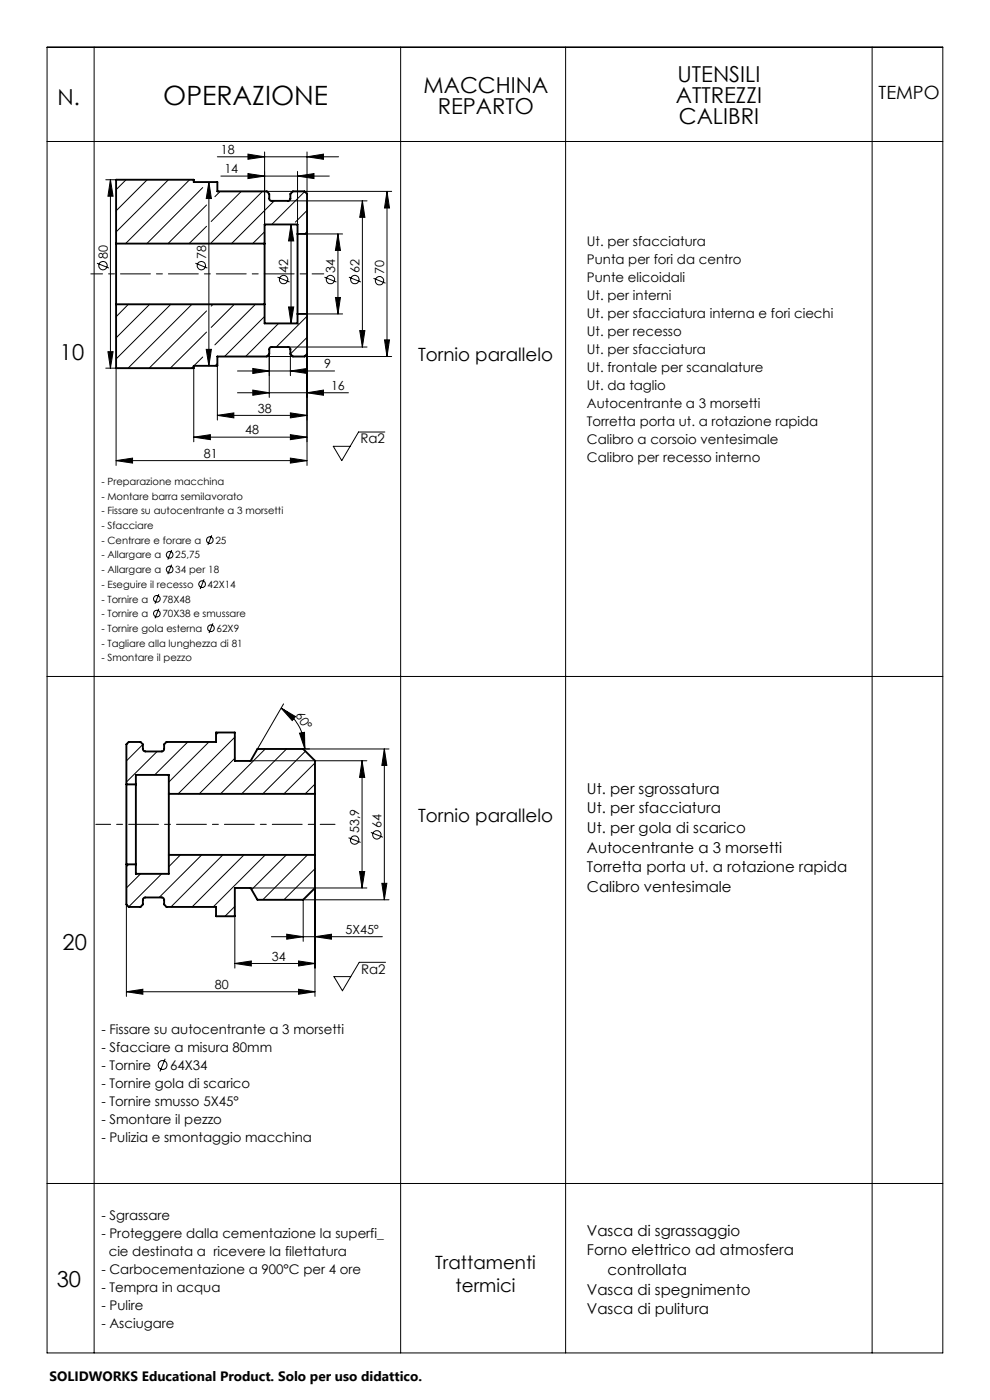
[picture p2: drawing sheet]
<svg xmlns="http://www.w3.org/2000/svg" width="210mm" height="297mm" viewBox="0 0 210 297" stroke-linecap="round" stroke-linejoin="round" font-family="sans-serif">
<g fill="none" stroke="#000" stroke-width=".21">
<path d="M10 10h190v277h-190zM20 10v277M85 10v277M120 10v277M185 10v277M10 30h190M22.4 38.1h2.2M23.4 38.1l.6 3.5h-1.1zM23.4 38.1v40M26.7 38.1l-2.1 2.1M31.2 38.1l-6.6 6.6M35.7 38.1l-11.1 11.1"/>
<path d="M40.2 38.1l-13.6 13.6M43 39.8l-11.8 11.9M44.3 38.6l.5 3.5h-1.1zM44.3 38.6v39M46.1 33.3h25.7M46.8 37.4h23.1M52.6 32.7l3.5 .6-3.5 .5zM52.6 36.8l3.5 .6-3.5 .5zM56.1 32.2v15.4M63.1 37.4l3.5-.6v1.1zM63.1 36.4v11.2M65.1 33.3l3.5-.6v1.1z"/>
<path d="M65.1 32.2v8.9M20.6 55.8l2.5 1.1M41.5 55.8l2.5 1.1M43.8 43.5l-8.2 8.2M43.8 48l-3.7 3.7M46.7 40.6l-1.1 1.1M51.2 40.6l-6.4 6.4M55.7 40.6l-10.9 10.9M56.1 49.2l-2.5 2.5M56.6 40.6h26.5M58.2 42.6l-9.1 9.1M58.9 58.8l2.5 1"/>
<path d="M61.1 42.6h16.8M61.7 47.6l.6 3.5h-1.1zM61.7 47.6v21M64.6 40.6l-7 7M65.1 49.1l-.5 .5M65.1 44.7l-2.4 2.4M65.1 49.6h7.6M68.8 58.8l2.6 1M71.7 49.6l.5 3.5h-1zM71.7 49.6v17M74 58.8l2.6 1M76.9 42.6l.5 3.5h-1.1z"/>
<path d="M76.9 42.6v31M79.2 59.1l2.6 1M82.1 40.6l.5 3.5h-1zM82.1 40.6v35M22.4 78.1h2.2v20.6M22.9 74.6h1.1l-.6 3.5zM27.2 64.6l-2.6 2.6M31.7 64.6l-7.1 7.1M36.2 64.6l-11.6 11.6M40.7 64.6l-13.5 13.5M41.1 77.6l-.5 .5M41.1 78.1v15.6"/>
<path d="M43 75.7l-1.9 1.9M43.7 74.1h1.1l-.5 3.5zM43.8 66l-12.2 12.1M43.8 70.4l-7.7 7.7M45.2 64.6l-.4 .3M46.1 77.1l-.5 .5M46.1 77.6v11.5M49.7 64.6l-4.9 4.9M50.4 78.7h20.6M53.6 78.2l3.5 .5-3.5 .5zM54.2 64.6l-8.6 8.6M56.1 67.1l-8.5 8.5"/>
<path d="M56.6 75.6l.5-.5v9.2M56.6 75.6h26.5M59.1 68.6l-7 7M61.1 73.6h16.8M61.2 65.1h1.1l-.6 3.5zM61.6 78.7l3.5-.5v1zM65.1 71.6l-3.5 3.5v4.6M65.1 67.1l-6.5 6.5M65.1 75.1v23.6M65.1 66.6h7.6M71.2 63.1h1l-.5 3.5zM76.3 70.1h1.1l-.5 3.5z"/>
<path d="M81.6 72.1h1l-.5 3.5zM24.6 97.7l3.5-.5v1zM24.6 97.7h40.5M41.1 92.7l3.5-.5v1.1zM41.1 92.7h24M46.1 88.1l3.5-.5v1zM46.1 88.1h19M50.4 83.3h23.5M53.6 82.8l3.5 .5-3.5 .6zM61.6 92.2l3.5 .5-3.5 .6zM61.6 97.2l3.5 .5-3.5 .5zM61.6 87.6l3.5 .5-3.5 .5z"/>
<path d="M65.1 83.3l3.5-.5v1.1zM81.6 91.6h-5.5l-3.6 6.1-1.8-3h3.6M36.4 116.7l-.8 2M36.4 119.8l-.8 2M44.9 113.6l-.8 2M33.7 126l-.8 2.1M33.7 129.1l-.8 2.1M43.3 122.9l-.8 2.1M45.2 132.3l-.9 2M10 143.5h190M30.3 157.9l-3.5 3.5M33.3 159.4l-6.5 6.5"/>
<path d="M39.8 157.4l-7 7M44.3 157.4l-8.5 8.5M46.3 155.4l-.5 .5M49.8 156.4l-12 12M56.3 158.9l-9.5 9.5M59.6 150.2l3.1 1.8-.7 .9zM59.6 150.2a10 10 0 0 1 5.1 8.7M60.1 149.3l-5.5 9.6M60.8 158.9l-9.5 9.5M63.5 155.5l1.1-.1 .1 3.5zM64.3 158.9h18.2M64.8 159.4l-9.1 9"/>
<path d="M81.5 158.9l.6 3.5h-1.1zM81.5 158.9v32M49.8 160.9l-7.5 7.5M53.2 161.4h24.6M66.8 161.9l-6.6 6.5M66.8 166.3l-2.1 2.1M73.9 177.7l2.6 1M76.8 161.4l.6 3.5h-1.1zM76.8 161.4v27M78.7 176.6l2.5 1M26.8 191.9v19.5M27.3 183.4l-.5 .5"/>
<path d="M29.8 185.4l-3 3M34.3 185.4l-7 7M38.3 181.4l-2.5 2.5M42.8 181.4l-9 9M47.3 181.4l-11 11M49.8 192.3l-2.1 2.1M49.8 194.4v11M51.8 181.4l-11.1 11M53.2 188.4h24.6M56.3 181.4l-11.1 11M57.6 198.7h23.5M60.7 181.4l-7.3 7.3"/>
<path d="M60.8 198.2l3.5 .5-3.5 .5zM65.2 181.4l-9.5 9.5M66.8 184.3l-6.6 6.6M66.8 198.7l3.5-.5v1zM66.8 188.4v23M76.3 184.9h1.1l-.6 3.5zM81 187.4h1.1l-.6 3.5zM82.5 190.9h-18.2v8.8M26.8 210.4l3.5-.5v1zM26.8 210.4h40M49.8 204.4l3.5-.5v1zM49.8 204.4h17"/>
<path d="M63.3 203.9l3.5 .5-3.5 .5zM63.3 209.9l3.5 .5-3.5 .5zM81.8 204.1h-5.6l-3.6 6.1-1.8-3h3.6M35 224.6l-1.1 2.7M10 251.1h190"/>
<circle cx="21.8" cy="56.4" r=".9"/>
<circle cx="42.7" cy="56.3" r=".89"/>
<circle cx="60.1" cy="59.3" r=".89"/>
<circle cx="70.1" cy="59.3" r=".89"/>
<circle cx="75.3" cy="59.3" r=".89"/>
<circle cx="80.5" cy="59.6" r=".89"/>
<circle cx="36" cy="117.7" r=".7"/>
<circle cx="44.5" cy="114.6" r=".71"/>
<circle cx="33.3" cy="127" r=".71"/>
<circle cx="33.3" cy="130.2" r=".71"/>
<circle cx="36" cy="120.8" r=".7"/>
<circle cx="42.9" cy="123.9" r=".71"/>
<circle cx="44.8" cy="133.3" r=".71"/>
<circle cx="75.2" cy="178.2" r=".9"/>
<circle cx="79.9" cy="177.1" r=".89"/>
<circle cx="34.5" cy="225.9" r=".94"/>
</g>
<path d="M19.3 58.1h49.4" fill="none" stroke="#000" stroke-width=".21" stroke-dasharray="6.3 1.3 1.3 1.3" stroke-dashoffset="3.9"/>
<path d="M20.3 174.9h50.8" fill="none" stroke="#000" stroke-width=".21" stroke-dasharray="6.3 1.3 1.3 1.3" stroke-dashoffset="3.2"/>
<g fill="#000">
<path d="M52.6 36.8l3.5 .6-3.5 .5zM63.1 37.4l3.5-.6v1.1zM46.1 88.1l3.5-.5v1zM61.6 87.6l3.5 .5-3.5 .5zM60.8 198.2l3.5 .5-3.5 .5zM66.8 198.7l3.5-.5v1z"/>
<path d="M71.7 49.6l.5 3.5h-1zM71.2 63.1h1l-.5 3.5zM61.7 47.6l.6 3.5h-1.1zM61.2 65.1h1.1l-.6 3.5zM82.1 40.6l.5 3.5h-1zM81.6 72.1h1l-.5 3.5zM44.3 38.6l.5 3.5h-1.1zM43.7 74.1h1.1l-.5 3.5zM23.4 38.1l.6 3.5h-1.1zM22.9 74.6h1.1l-.6 3.5zM81.5 158.9l.6 3.5h-1.1zM81 187.4h1.1l-.6 3.5zM76.8 161.4l.6 3.5h-1.1zM76.3 184.9h1.1l-.6 3.5z"/>
<path d="M76.9 42.6l.5 3.5h-1.1zM76.3 70.1h1.1l-.5 3.5z"/>
<path d="M61.6 78.7l3.5-.5v1zM53.6 78.2l3.5 .5-3.5 .5z"/>
<path d="M24.6 97.7l3.5-.5v1zM61.6 97.2l3.5 .5-3.5 .5z"/>
<path d="M61.6 92.2l3.5 .5-3.5 .6zM41.1 92.7l3.5-.5v1.1zM65.1 33.3l3.5-.6v1.1zM52.6 32.7l3.5 .6-3.5 .5zM65.1 83.3l3.5-.5v1.1zM53.6 82.8l3.5 .5-3.5 .6zM63.3 203.9l3.5 .5-3.5 .5zM49.8 204.4l3.5-.5v1zM63.3 209.9l3.5 .5-3.5 .5zM26.8 210.4l3.5-.5v1z"/>
<path d="M63.5 155.5l1.1-.1 .1 3.5zM59.6 150.2l3.1 1.8-.7 .9z"/>
</g>
<g fill="none" stroke="#000" stroke-width=".4">
<path d="M24.6 51.7v12.9M24.6 51.7h31.5M56.1 51.7v12.9M63.1 49.6v17M63.1 49.6v-2h-7v4.1M63.1 49.6h2M65.1 49.6v17M65.1 49.6v-8.5l-.5-.5h-2.5l-.5 .5v1.1l-.4 .4h-3.7l-.4-.4v-1.1l-.5-.5h-10.5v-2h-5v-.5h-16.5v13.6M24.6 64.6v13.5h16.5v-.5h5v-2h10.5l.5-.5v-1.1l.4-.4h3.7l.4 .4v1.1l.5 .5h2.5l.5-.5v-8.5M24.6 64.6h31.5M56.1 64.6v4h7v-2M63.1 66.6h2"/>
<path d="M26.8 166.4v17M26.8 166.4v-8.5l.5-.5h2.5l.5 .5v1l.3 .4 3.7 .1 .5-.3v-1.2l.5-.5h10.5v-2h4v6h3.4l1.4-2.5h9.7l2.5 2.5v7M26.8 166.4h2M28.8 166.4v17M28.8 166.4v-2h7v4M35.8 168.4v13M35.8 168.4h31M66.8 168.4v13M26.8 183.4h2M35.8 181.4h31M35.8 181.4v4h-7v-2M66.8 181.4v7l-2.5 2.5h-9.7l-1.4-2.5h-3.4v6h-4v-2h-10.5l-.5-.5v-1.1l-.4-.4h-3.7l-.4 .3v1.2l-.5 .5h-2.5l-.5-.5v-8.5"/>
</g>
<text font-size="5.6" x="34.6" y="22.4">OPERAZIONE</text>
<g font-size="4.7">
<text x="143.7" y="17.4">UTENSILI</text>
<text x="12.2" y="22.4">N.</text>
<text x="89.8" y="19.6">MACCHINA</text>
<text x="143.3" y="21.9">ATTREZZI</text>
<text x="92.9" y="24.2">REPARTO</text>
<text x="144" y="26.4">CALIBRI</text>
<text x="12.7" y="76.5">10</text>
<text x="13.3" y="201.5">20</text>
<text x="12" y="273">30</text>
</g>
<g font-size="3.9">
<text x="186.4" y="20.9">TEMPO</text>
<text x="88.7" y="76.5">Tornio parallelo</text>
<text x="88.7" y="174.3">Tornio parallelo</text>
<text x="92.3" y="269.2">Trattamenti</text>
<text x="96.6" y="274.1">termici</text>
</g>
<g font-size="3.2">
<text x="124.5" y="168.4">Ut. per sgrossatura</text>
<text x="124.5" y="172.6">Ut. per sfacciatura</text>
<text x="124.5" y="176.7">Ut. per gola di scarico</text>
<text x="124.5" y="180.9">Autocentrante a 3 morsetti</text>
<text x="124.5" y="185.1">Torretta porta ut. a rotazione rapida</text>
<text x="124.5" y="189.3">Calibro ventesimale</text>
<text x="124.5" y="262.1">Vasca di sgrassaggio</text>
<text x="124.5" y="266.3">Forno elettrico ad atmosfera</text>
<text x="124.5" y="274.7">Vasca di spegnimento</text>
<text x="128.9" y="270.5">controllata</text>
<text x="124.5" y="278.8">Vasca di pulitura</text>
</g>
<text font-size="2.9" x="10.5" y="292.9">SOLIDWORKS Educational Product. Solo per uso didattico.</text>
<g font-size="2.8">
<text x="124.5" y="52.2">Ut. per sfacciatura</text>
<text x="124.5" y="56.1">Punta per fori da centro</text>
<text x="124.5" y="59.9">Punte elicoidali</text>
<text x="124.5" y="63.7">Ut. per interni</text>
<text x="124.5" y="67.5">Ut. per sfacciatura interna e fori ciechi</text>
<text x="124.5" y="71.3">Ut. per recesso</text>
<text x="124.5" y="75.2">Ut. per sfacciatura</text>
<text x="124.5" y="79">Ut. frontale per scanalature</text>
<text x="124.5" y="82.8">Ut. da taglio</text>
<text x="124.5" y="86.6">Autocentrante a 3 morsetti</text>
<text x="76.5" y="94.1">Ra2</text>
<text x="124.5" y="90.5">Torretta porta ut. a rotazione rapida</text>
<text x="124.5" y="94.3">Calibro a corsoio ventesimale</text>
<text x="124.5" y="98.1">Calibro per recesso interno</text>
<text x="76.6" y="206.5">Ra2</text>
<text x="21.5" y="219.3">- Fissare su autocentrante a 3 morsetti</text>
<text x="21.5" y="223.2">- Sfacciare a misura 80mm</text>
<text x="21.5" y="227">- Tornire</text>
<text x="36.1" y="227">64X34</text>
<text x="21.5" y="230.8">- Tornire gola di scarico</text>
<text x="21.5" y="234.6">- Tornire smusso 5X45°</text>
<text x="21.5" y="238.5">- Smontare il pezzo</text>
<text x="21.5" y="242.3">- Pulizia e smontaggio macchina</text>
<text x="21.5" y="258.8">- Sgrassare</text>
<text x="21.5" y="262.6">- Proteggere dalla cementazione la superfi_</text>
<text x="23.1" y="266.4">cie destinata a ricevere la filettatura</text>
<text x="21.5" y="270.2">- Carbocementazione a 900°C per 4 ore</text>
<text x="21.5" y="274.1">- Tempra in acqua</text>
<text x="21.5" y="277.9">- Pulire</text>
<text x="21.5" y="281.7">- Asciugare</text>
</g>
<g font-size="2.7">
<text x="46.8" y="32.7">18</text>
<text x="47.6" y="36.8">14</text>
<text x="22.8" y="54.9" transform="rotate(-90 22.8 54.9)">80</text>
<text x="43.7" y="54.9" transform="rotate(-90 43.7 54.9)">78</text>
<text x="61.2" y="57.8" transform="rotate(-90 61.2 57.8)">42</text>
<text x="71.1" y="57.8" transform="rotate(-90 71.1 57.8)">34</text>
<text x="76.3" y="57.8" transform="rotate(-90 76.3 57.8)">62</text>
<text x="81.5" y="58.1" transform="rotate(-90 81.5 58.1)">70</text>
<text x="68.8" y="78.1">9</text>
<text x="70.2" y="82.7">16</text>
<text x="54.7" y="87.5">38</text>
<text x="52" y="92.1">48</text>
<text x="43.3" y="97.1">81</text>
<text x="62.6" y="151.6" transform="rotate(58 62.6 151.6)">60°</text>
<text x="76.2" y="176.7" transform="rotate(-90 76.2 176.7)">53,9</text>
<text x="80.9" y="175.6" transform="rotate(-90 80.9 175.6)">64</text>
<text x="57.7" y="203.8">34</text>
<text x="73.3" y="198.1">5X45°</text>
<text x="45.6" y="209.8">80</text>
</g>
<g font-size="2.1">
<text x="21.5" y="102.9">- Preparazione macchina</text>
<text x="21.5" y="106">- Montare barra semilavorato</text>
<text x="21.5" y="109.1">- Fissare su autocentrante a 3 morsetti</text>
<text x="21.5" y="112.2">- Sfacciare</text>
<text x="21.5" y="118.5">- Allargare a</text>
<text x="21.5" y="115.4">- Centrare e forare a</text>
<text x="37.2" y="118.5">25,75</text>
<text x="45.7" y="115.4">25</text>
<text x="21.5" y="121.6">- Allargare a</text>
<text x="21.5" y="124.7">- Eseguire il recesso</text>
<text x="37.2" y="121.6">34 per 18</text>
<text x="44" y="124.7">42X14</text>
<text x="21.5" y="130.9">- Tornire a</text>
<text x="21.5" y="127.8">- Tornire a</text>
<text x="34.5" y="127.8">78X48</text>
<text x="34.5" y="130.9">70X38 e smussare</text>
<text x="21.5" y="134.1">- Tornire gola esterna</text>
<text x="21.5" y="137.2">- Tagliare alla lunghezza di 81</text>
<text x="45.9" y="134.1">62X9</text>
<text x="21.5" y="140.3">- Smontare il pezzo</text>
</g>
</svg>
